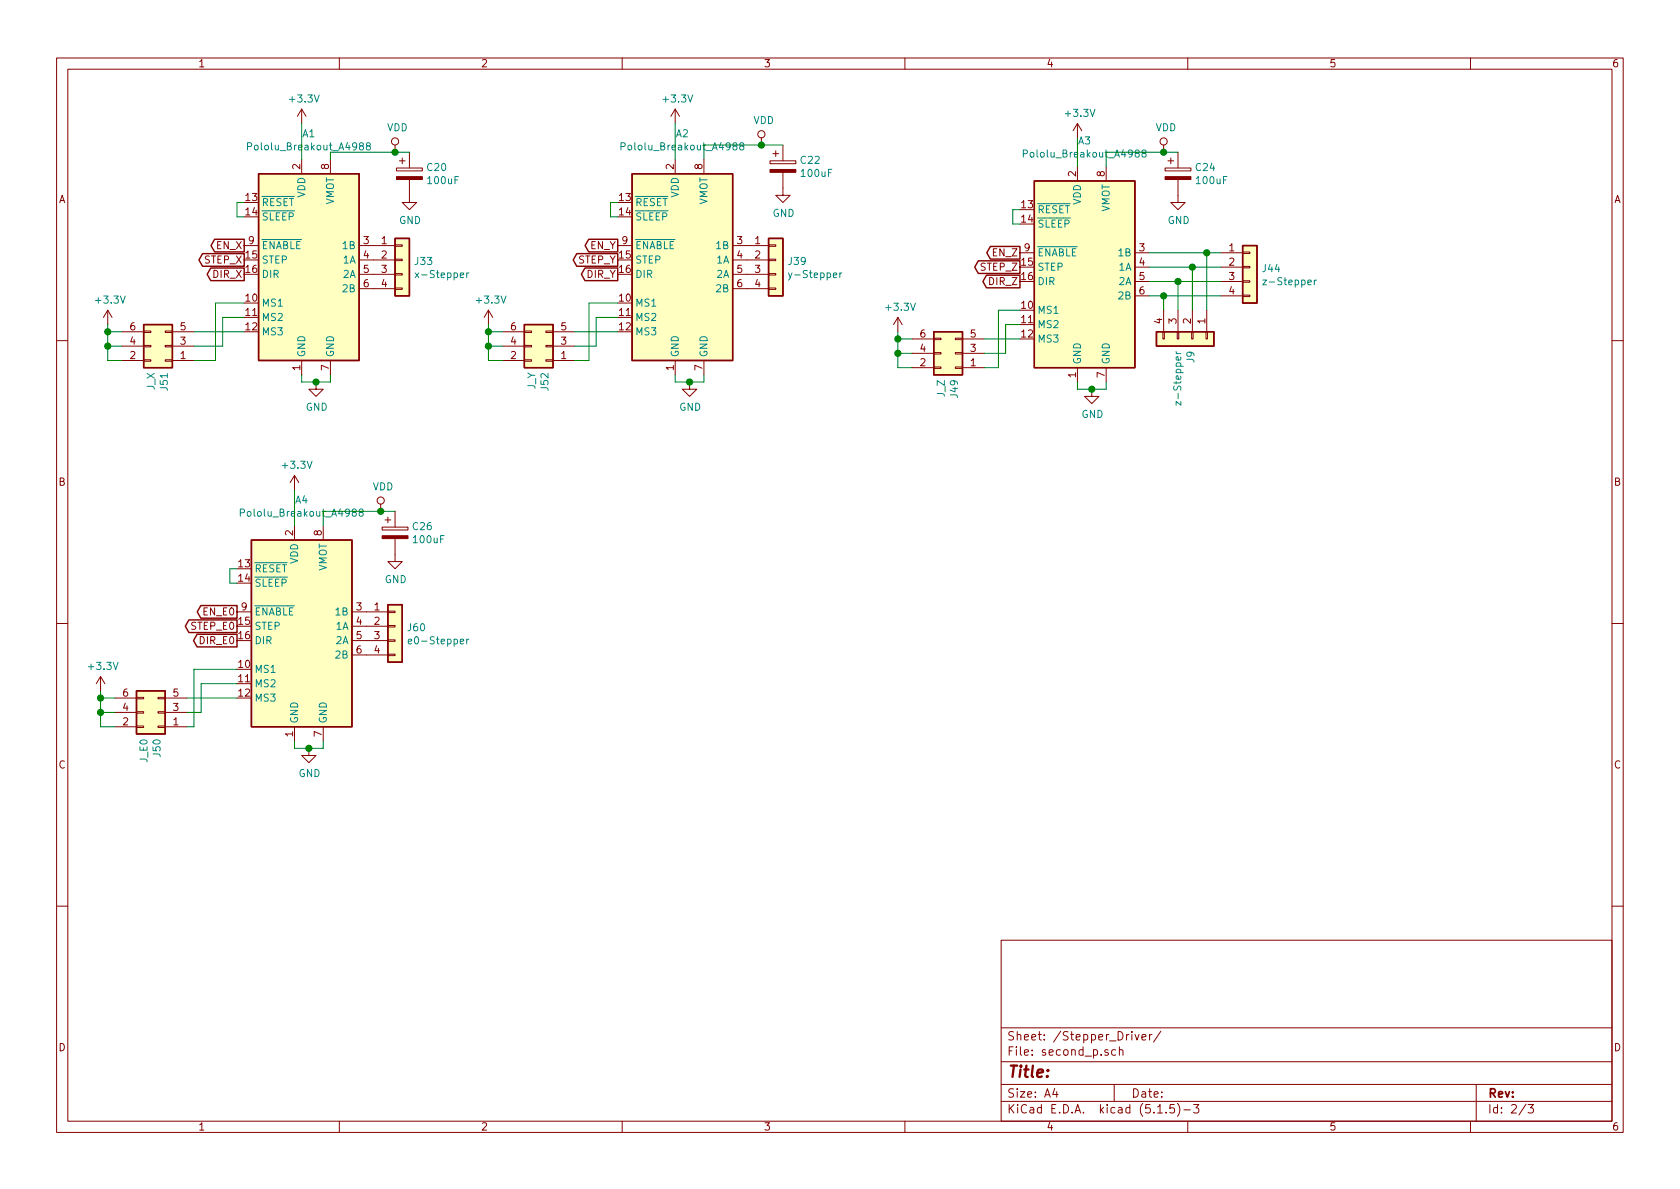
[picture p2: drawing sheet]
EESchema Schematic File Version 4
EELAYER 30 0
EELAYER END
$Descr A4 11693 8268
encoding utf-8
Sheet 2 3
Title ""
Date ""
Rev ""
Comp ""
Comment1 ""
Comment2 ""
Comment3 ""
Comment4 ""
$EndDescr
$Comp
L Device:CP C20
U 1 1
P 2850 1200
F 0 "C20" H 2965 1246 50  0000 L CNN
F 1 "100uF" H 2965 1155 50  0000 L CNN
F 2 "Capacitor_SMD:CP_Elec_6.3x7.7" H 2888 1050 50  0001 C CNN
F 3 "~" H 2850 1200 50  0001 C CNN
	1    2850 1200
	1    0    0    -1  
$EndComp
$Comp
L Connector_Generic:Conn_01x04 J33
U 1 1
P 2800 1800
F 0 "J33" H 2880 1792 50  0000 L CNN
F 1 "x-Stepper" H 2880 1701 50  0000 L CNN
F 2 "Connector_PinHeader_2.54mm:PinHeader_1x04_P2.54mm_Vertical" H 2800 1800 50  0001 C CNN
F 3 "~" H 2800 1800 50  0001 C CNN
	1    2800 1800
	1    0    0    -1  
$EndComp
$Comp
L Device:CP C22
U 1 1
P 5450 1150
F 0 "C22" H 5565 1196 50  0000 L CNN
F 1 "100uF" H 5565 1105 50  0000 L CNN
F 2 "Capacitor_SMD:CP_Elec_6.3x7.7" H 5488 1000 50  0001 C CNN
F 3 "~" H 5450 1150 50  0001 C CNN
	1    5450 1150
	1    0    0    -1  
$EndComp
$Comp
L Connector_Generic:Conn_01x04 J39
U 1 1
P 5400 1800
F 0 "J39" H 5480 1792 50  0000 L CNN
F 1 "y-Stepper" H 5480 1701 50  0000 L CNN
F 2 "Connector_PinHeader_2.54mm:PinHeader_1x04_P2.54mm_Vertical" H 5400 1800 50  0001 C CNN
F 3 "~" H 5400 1800 50  0001 C CNN
	1    5400 1800
	1    0    0    -1  
$EndComp
$Comp
L Device:CP C24
U 1 1
P 8200 1200
F 0 "C24" H 8315 1246 50  0000 L CNN
F 1 "100uF" H 8315 1155 50  0000 L CNN
F 2 "Capacitor_SMD:CP_Elec_6.3x7.7" H 8238 1050 50  0001 C CNN
F 3 "~" H 8200 1200 50  0001 C CNN
	1    8200 1200
	1    0    0    -1  
$EndComp
$Comp
L Connector_Generic:Conn_01x04 J44
U 1 1
P 8700 1850
F 0 "J44" H 8780 1842 50  0000 L CNN
F 1 "z-Stepper" H 8780 1751 50  0000 L CNN
F 2 "Connector_PinHeader_2.54mm:PinHeader_1x04_P2.54mm_Vertical" H 8700 1850 50  0001 C CNN
F 3 "~" H 8700 1850 50  0001 C CNN
	1    8700 1850
	1    0    0    -1  
$EndComp
$Comp
L Device:CP C26
U 1 1
P 2750 3700
F 0 "C26" H 2865 3746 50  0000 L CNN
F 1 "100uF" H 2865 3655 50  0000 L CNN
F 2 "Capacitor_SMD:CP_Elec_6.3x7.7" H 2788 3550 50  0001 C CNN
F 3 "~" H 2750 3700 50  0001 C CNN
	1    2750 3700
	1    0    0    -1  
$EndComp
Text GLabel 1700 1700 0    50   Output ~ 0
EN_X
Text GLabel 4300 1700 0    50   Output ~ 0
EN_Y
Text GLabel 7100 1750 0    50   Output ~ 0
EN_Z
Text GLabel 1650 4250 0    50   Output ~ 0
EN_E0
Text GLabel 1700 1800 0    50   Output ~ 0
STEP_X
Text GLabel 4300 1800 0    50   Output ~ 0
STEP_Y
Text GLabel 7100 1850 0    50   Output ~ 0
STEP_Z
Text GLabel 1700 1900 0    50   Output ~ 0
DIR_X
Text GLabel 4300 1900 0    50   Output ~ 0
DIR_Y
Text GLabel 7100 1950 0    50   Output ~ 0
DIR_Z
Text GLabel 1650 4450 0    50   Output ~ 0
DIR_E0
$Comp
L Connector_Generic:Conn_01x04 J60
U 1 1
P 2750 4350
F 0 "J60" H 2830 4342 50  0000 L CNN
F 1 "e0-Stepper" H 2830 4251 50  0000 L CNN
F 2 "Connector_PinHeader_2.54mm:PinHeader_1x04_P2.54mm_Vertical" H 2750 4350 50  0001 C CNN
F 3 "~" H 2750 4350 50  0001 C CNN
	1    2750 4350
	1    0    0    -1  
$EndComp
Text GLabel 1650 4350 0    50   Output ~ 0
STEP_E0
$Comp
L Connector_Generic:Conn_02x03_Odd_Even J49
U 1 1
P 6650 2450
F 0 "J49" V 6654 2630 50  0000 L CNN
F 1 "J_Z" V 6745 2630 50  0000 L CNN
F 2 "Connector_PinHeader_2.54mm:PinHeader_2x03_P2.54mm_Vertical" H 6650 2450 50  0001 C CNN
F 3 "~" H 6650 2450 50  0001 C CNN
	1    6650 2450
	-1   0    0    1   
$EndComp
$Comp
L Connector_Generic:Conn_02x03_Odd_Even J50
U 1 1
P 1100 4950
F 0 "J50" V 1104 5130 50  0000 L CNN
F 1 "J_E0" V 1195 5130 50  0000 L CNN
F 2 "Connector_PinHeader_2.54mm:PinHeader_2x03_P2.54mm_Vertical" H 1100 4950 50  0001 C CNN
F 3 "~" H 1100 4950 50  0001 C CNN
	1    1100 4950
	-1   0    0    1   
$EndComp
$Comp
L Connector_Generic:Conn_02x03_Odd_Even J51
U 1 1
P 1150 2400
F 0 "J51" V 1154 2580 50  0000 L CNN
F 1 "J_X" V 1245 2580 50  0000 L CNN
F 2 "Connector_PinHeader_2.54mm:PinHeader_2x03_P2.54mm_Vertical" H 1150 2400 50  0001 C CNN
F 3 "~" H 1150 2400 50  0001 C CNN
	1    1150 2400
	-1   0    0    1   
$EndComp
$Comp
L Connector_Generic:Conn_02x03_Odd_Even J52
U 1 1
P 3800 2400
F 0 "J52" V 3804 2580 50  0000 L CNN
F 1 "J_Y" V 3895 2580 50  0000 L CNN
F 2 "Connector_PinHeader_2.54mm:PinHeader_2x03_P2.54mm_Vertical" H 3800 2400 50  0001 C CNN
F 3 "~" H 3800 2400 50  0001 C CNN
	1    3800 2400
	-1   0    0    1   
$EndComp
$Comp
L Driver_Motor:Pololu_Breakout_A4988 A3
U 1 1
P 7500 1850
F 0 "A3" H 7550 2731 50  0000 C CNN
F 1 "Pololu_Breakout_A4988" H 7550 2640 50  0000 C CNN
F 2 "Module:Pololu_Breakout-16_15.2x20.3mm" H 7775 1100 50  0001 L CNN
F 3 "https://www.pololu.com/product/2980/pictures" H 7600 1550 50  0001 C CNN
	1    7500 1850
	1    0    0    -1  
$EndComp
Wire Wire Line
	7000 2250 7100 2250
Wire Wire Line
	7100 1450 7050 1450
Wire Wire Line
	7050 1450 7050 1550
Wire Wire Line
	7050 1550 7100 1550
Wire Wire Line
	8200 1050 8100 1050
Wire Wire Line
	7700 1050 7700 1150
$Comp
L power:GND #PWR0124
U 1 1
P 8200 1350
F 0 "#PWR0124" H 8200 1100 50  0001 C CNN
F 1 "GND" H 8205 1177 50  0000 C CNN
F 2 "" H 8200 1350 50  0001 C CNN
F 3 "" H 8200 1350 50  0001 C CNN
	1    8200 1350
	1    0    0    -1  
$EndComp
$Comp
L power:VDD #PWR0126
U 1 1
P 8100 1050
F 0 "#PWR0126" H 8100 900 50  0001 C CNN
F 1 "VDD" H 8117 1223 50  0000 C CNN
F 2 "" H 8100 1050 50  0001 C CNN
F 3 "" H 8100 1050 50  0001 C CNN
	1    8100 1050
	1    0    0    -1  
$EndComp
Connection ~ 8100 1050
Wire Wire Line
	8100 1050 7700 1050
$Comp
L power:+3.3V #PWR0131
U 1 1
P 7500 950
F 0 "#PWR0131" H 7500 800 50  0001 C CNN
F 1 "+3.3V" H 7515 1123 50  0000 C CNN
F 2 "" H 7500 950 50  0001 C CNN
F 3 "" H 7500 950 50  0001 C CNN
	1    7500 950 
	1    0    0    -1  
$EndComp
Wire Wire Line
	7500 950  7500 1150
$Comp
L power:GND #PWR0132
U 1 1
P 7600 2700
F 0 "#PWR0132" H 7600 2450 50  0001 C CNN
F 1 "GND" H 7605 2527 50  0000 C CNN
F 2 "" H 7600 2700 50  0001 C CNN
F 3 "" H 7600 2700 50  0001 C CNN
	1    7600 2700
	1    0    0    -1  
$EndComp
Wire Wire Line
	7500 2650 7500 2700
Wire Wire Line
	7500 2700 7600 2700
Wire Wire Line
	7600 2700 7700 2700
Wire Wire Line
	7700 2700 7700 2650
Connection ~ 7600 2700
$Comp
L power:+3.3V #PWR0133
U 1 1
P 6250 2300
F 0 "#PWR0133" H 6250 2150 50  0001 C CNN
F 1 "+3.3V" H 6265 2473 50  0000 C CNN
F 2 "" H 6250 2300 50  0001 C CNN
F 3 "" H 6250 2300 50  0001 C CNN
	1    6250 2300
	1    0    0    -1  
$EndComp
Wire Wire Line
	6250 2300 6250 2350
Wire Wire Line
	6250 2550 6350 2550
Wire Wire Line
	6350 2450 6250 2450
Connection ~ 6250 2450
Wire Wire Line
	6250 2450 6250 2550
Wire Wire Line
	6250 2350 6350 2350
Connection ~ 6250 2350
Wire Wire Line
	6250 2350 6250 2450
$Comp
L Driver_Motor:Pololu_Breakout_A4988 A1
U 1 1
P 2100 1800
F 0 "A1" H 2150 2681 50  0000 C CNN
F 1 "Pololu_Breakout_A4988" H 2150 2590 50  0000 C CNN
F 2 "Module:Pololu_Breakout-16_15.2x20.3mm" H 2375 1050 50  0001 L CNN
F 3 "https://www.pololu.com/product/2980/pictures" H 2200 1500 50  0001 C CNN
	1    2100 1800
	1    0    0    -1  
$EndComp
Wire Wire Line
	1700 1400 1650 1400
Wire Wire Line
	1650 1400 1650 1500
Wire Wire Line
	1650 1500 1700 1500
$Comp
L power:GND #PWR0134
U 1 1
P 2200 2650
F 0 "#PWR0134" H 2200 2400 50  0001 C CNN
F 1 "GND" H 2205 2477 50  0000 C CNN
F 2 "" H 2200 2650 50  0001 C CNN
F 3 "" H 2200 2650 50  0001 C CNN
	1    2200 2650
	1    0    0    -1  
$EndComp
Wire Wire Line
	2100 2600 2100 2650
Wire Wire Line
	2100 2650 2200 2650
Wire Wire Line
	2200 2650 2300 2650
Wire Wire Line
	2300 2650 2300 2600
Connection ~ 2200 2650
$Comp
L power:GND #PWR0135
U 1 1
P 2850 1350
F 0 "#PWR0135" H 2850 1100 50  0001 C CNN
F 1 "GND" H 2855 1177 50  0000 C CNN
F 2 "" H 2850 1350 50  0001 C CNN
F 3 "" H 2850 1350 50  0001 C CNN
	1    2850 1350
	1    0    0    -1  
$EndComp
$Comp
L power:VDD #PWR0136
U 1 1
P 2750 1050
F 0 "#PWR0136" H 2750 900 50  0001 C CNN
F 1 "VDD" H 2767 1223 50  0000 C CNN
F 2 "" H 2750 1050 50  0001 C CNN
F 3 "" H 2750 1050 50  0001 C CNN
	1    2750 1050
	1    0    0    -1  
$EndComp
Wire Wire Line
	2300 1100 2300 1050
Wire Wire Line
	2300 1050 2750 1050
Connection ~ 2750 1050
Wire Wire Line
	2750 1050 2850 1050
Wire Wire Line
	1700 2200 1550 2200
$Comp
L power:+3.3V #PWR0137
U 1 1
P 750 2250
F 0 "#PWR0137" H 750 2100 50  0001 C CNN
F 1 "+3.3V" H 765 2423 50  0000 C CNN
F 2 "" H 750 2250 50  0001 C CNN
F 3 "" H 750 2250 50  0001 C CNN
	1    750  2250
	1    0    0    -1  
$EndComp
Wire Wire Line
	750  2250 750  2300
Wire Wire Line
	750  2500 850  2500
Wire Wire Line
	850  2400 750  2400
Connection ~ 750  2400
Wire Wire Line
	750  2400 750  2500
Wire Wire Line
	750  2300 850  2300
Connection ~ 750  2300
Wire Wire Line
	750  2300 750  2400
$Comp
L Driver_Motor:Pololu_Breakout_A4988 A2
U 1 1
P 4700 1800
F 0 "A2" H 4750 2681 50  0000 C CNN
F 1 "Pololu_Breakout_A4988" H 4750 2590 50  0000 C CNN
F 2 "Module:Pololu_Breakout-16_15.2x20.3mm" H 4975 1050 50  0001 L CNN
F 3 "https://www.pololu.com/product/2980/pictures" H 4800 1500 50  0001 C CNN
	1    4700 1800
	1    0    0    -1  
$EndComp
$Comp
L power:+3.3V #PWR0138
U 1 1
P 2100 850
F 0 "#PWR0138" H 2100 700 50  0001 C CNN
F 1 "+3.3V" H 2115 1023 50  0000 C CNN
F 2 "" H 2100 850 50  0001 C CNN
F 3 "" H 2100 850 50  0001 C CNN
	1    2100 850 
	1    0    0    -1  
$EndComp
Wire Wire Line
	2100 850  2100 1100
$Comp
L power:+3.3V #PWR0139
U 1 1
P 4700 850
F 0 "#PWR0139" H 4700 700 50  0001 C CNN
F 1 "+3.3V" H 4715 1023 50  0000 C CNN
F 2 "" H 4700 850 50  0001 C CNN
F 3 "" H 4700 850 50  0001 C CNN
	1    4700 850 
	1    0    0    -1  
$EndComp
Wire Wire Line
	4700 850  4700 1100
$Comp
L power:GND #PWR0140
U 1 1
P 5450 1300
F 0 "#PWR0140" H 5450 1050 50  0001 C CNN
F 1 "GND" H 5455 1127 50  0000 C CNN
F 2 "" H 5450 1300 50  0001 C CNN
F 3 "" H 5450 1300 50  0001 C CNN
	1    5450 1300
	1    0    0    -1  
$EndComp
$Comp
L power:GND #PWR0141
U 1 1
P 4800 2650
F 0 "#PWR0141" H 4800 2400 50  0001 C CNN
F 1 "GND" H 4805 2477 50  0000 C CNN
F 2 "" H 4800 2650 50  0001 C CNN
F 3 "" H 4800 2650 50  0001 C CNN
	1    4800 2650
	1    0    0    -1  
$EndComp
$Comp
L power:VDD #PWR0142
U 1 1
P 5300 1000
F 0 "#PWR0142" H 5300 850 50  0001 C CNN
F 1 "VDD" H 5317 1173 50  0000 C CNN
F 2 "" H 5300 1000 50  0001 C CNN
F 3 "" H 5300 1000 50  0001 C CNN
	1    5300 1000
	1    0    0    -1  
$EndComp
Wire Wire Line
	5450 1000 5300 1000
Wire Wire Line
	4900 1000 4900 1100
Connection ~ 5300 1000
Wire Wire Line
	5300 1000 4900 1000
Wire Wire Line
	4700 2600 4700 2650
Wire Wire Line
	4700 2650 4800 2650
Wire Wire Line
	4900 2600 4900 2650
Wire Wire Line
	4900 2650 4800 2650
Connection ~ 4800 2650
Wire Wire Line
	4150 2200 4300 2200
Wire Wire Line
	4300 1500 4250 1500
Wire Wire Line
	4250 1500 4250 1400
Wire Wire Line
	4250 1400 4300 1400
$Comp
L power:+3.3V #PWR0143
U 1 1
P 3400 2250
F 0 "#PWR0143" H 3400 2100 50  0001 C CNN
F 1 "+3.3V" H 3415 2423 50  0000 C CNN
F 2 "" H 3400 2250 50  0001 C CNN
F 3 "" H 3400 2250 50  0001 C CNN
	1    3400 2250
	1    0    0    -1  
$EndComp
Wire Wire Line
	3400 2250 3400 2300
Wire Wire Line
	3400 2500 3500 2500
Wire Wire Line
	3500 2400 3400 2400
Connection ~ 3400 2400
Wire Wire Line
	3400 2400 3400 2500
Wire Wire Line
	3400 2300 3500 2300
Connection ~ 3400 2300
Wire Wire Line
	3400 2300 3400 2400
$Comp
L Driver_Motor:Pololu_Breakout_A4988 A4
U 1 1
P 2050 4350
F 0 "A4" H 2100 5231 50  0000 C CNN
F 1 "Pololu_Breakout_A4988" H 2100 5140 50  0000 C CNN
F 2 "Module:Pololu_Breakout-16_15.2x20.3mm" H 2325 3600 50  0001 L CNN
F 3 "https://www.pololu.com/product/2980/pictures" H 2150 4050 50  0001 C CNN
	1    2050 4350
	1    0    0    -1  
$EndComp
$Comp
L Connector_Generic:Conn_01x04 J9
U 1 1
P 8300 2350
F 0 "J9" H 8380 2342 50  0000 L CNN
F 1 "z-Stepper" H 8380 2251 50  0000 L CNN
F 2 "Connector_PinHeader_2.54mm:PinHeader_1x04_P2.54mm_Vertical" H 8300 2350 50  0001 C CNN
F 3 "~" H 8300 2350 50  0001 C CNN
	1    8300 2350
	0    1    1    0   
$EndComp
Wire Wire Line
	8000 1750 8400 1750
Wire Wire Line
	8500 1850 8300 1850
Wire Wire Line
	8000 1950 8200 1950
Wire Wire Line
	8500 2050 8100 2050
Wire Wire Line
	8100 2150 8100 2050
Connection ~ 8100 2050
Wire Wire Line
	8100 2050 8000 2050
Wire Wire Line
	8200 1950 8200 2150
Connection ~ 8200 1950
Wire Wire Line
	8200 1950 8500 1950
Wire Wire Line
	8300 2150 8300 1850
Connection ~ 8300 1850
Wire Wire Line
	8300 1850 8000 1850
Wire Wire Line
	8400 2150 8400 1750
Connection ~ 8400 1750
Wire Wire Line
	8400 1750 8500 1750
Wire Wire Line
	1650 3950 1600 3950
Wire Wire Line
	1600 3950 1600 4050
Wire Wire Line
	1600 4050 1650 4050
$Comp
L power:GND #PWR0144
U 1 1
P 2150 5200
F 0 "#PWR0144" H 2150 4950 50  0001 C CNN
F 1 "GND" H 2155 5027 50  0000 C CNN
F 2 "" H 2150 5200 50  0001 C CNN
F 3 "" H 2150 5200 50  0001 C CNN
	1    2150 5200
	1    0    0    -1  
$EndComp
Wire Wire Line
	2050 5150 2050 5200
Wire Wire Line
	2050 5200 2150 5200
Wire Wire Line
	2150 5200 2250 5200
Wire Wire Line
	2250 5200 2250 5150
Connection ~ 2150 5200
Wire Wire Line
	1650 4750 1400 4750
$Comp
L power:+3.3V #PWR0145
U 1 1
P 700 4800
F 0 "#PWR0145" H 700 4650 50  0001 C CNN
F 1 "+3.3V" H 715 4973 50  0000 C CNN
F 2 "" H 700 4800 50  0001 C CNN
F 3 "" H 700 4800 50  0001 C CNN
	1    700  4800
	1    0    0    -1  
$EndComp
Wire Wire Line
	700  4800 700  4850
Wire Wire Line
	700  5050 800  5050
Wire Wire Line
	800  4950 700  4950
Connection ~ 700  4950
Wire Wire Line
	700  4950 700  5050
Wire Wire Line
	700  4850 800  4850
Connection ~ 700  4850
Wire Wire Line
	700  4850 700  4950
$Comp
L power:GND #PWR0146
U 1 1
P 2750 3850
F 0 "#PWR0146" H 2750 3600 50  0001 C CNN
F 1 "GND" H 2755 3677 50  0000 C CNN
F 2 "" H 2750 3850 50  0001 C CNN
F 3 "" H 2750 3850 50  0001 C CNN
	1    2750 3850
	1    0    0    -1  
$EndComp
$Comp
L power:VDD #PWR0147
U 1 1
P 2650 3550
F 0 "#PWR0147" H 2650 3400 50  0001 C CNN
F 1 "VDD" H 2667 3723 50  0000 C CNN
F 2 "" H 2650 3550 50  0001 C CNN
F 3 "" H 2650 3550 50  0001 C CNN
	1    2650 3550
	1    0    0    -1  
$EndComp
$Comp
L power:+3.3V #PWR0148
U 1 1
P 2050 3400
F 0 "#PWR0148" H 2050 3250 50  0001 C CNN
F 1 "+3.3V" H 2065 3573 50  0000 C CNN
F 2 "" H 2050 3400 50  0001 C CNN
F 3 "" H 2050 3400 50  0001 C CNN
	1    2050 3400
	1    0    0    -1  
$EndComp
Wire Wire Line
	2050 3400 2050 3650
Wire Wire Line
	2750 3550 2650 3550
Wire Wire Line
	2250 3550 2250 3650
Connection ~ 2650 3550
Wire Wire Line
	2650 3550 2250 3550
Wire Wire Line
	1350 2300 1700 2300
Wire Wire Line
	1550 2200 1550 2400
Wire Wire Line
	1550 2400 1350 2400
Wire Wire Line
	1500 2100 1500 2500
Wire Wire Line
	1500 2500 1350 2500
Wire Wire Line
	1500 2100 1700 2100
Wire Wire Line
	4000 2300 4300 2300
Wire Wire Line
	4150 2200 4150 2400
Wire Wire Line
	4150 2400 4000 2400
Wire Wire Line
	4100 2100 4100 2500
Wire Wire Line
	4100 2500 4000 2500
Wire Wire Line
	4100 2100 4300 2100
Wire Wire Line
	6850 2350 7100 2350
Wire Wire Line
	7000 2250 7000 2450
Wire Wire Line
	7000 2450 6850 2450
Wire Wire Line
	6950 2150 6950 2550
Wire Wire Line
	6950 2550 6850 2550
Wire Wire Line
	6950 2150 7100 2150
Wire Wire Line
	1300 4850 1650 4850
Wire Wire Line
	1400 4750 1400 4950
Wire Wire Line
	1400 4950 1300 4950
Wire Wire Line
	1350 4650 1350 5050
Wire Wire Line
	1350 5050 1300 5050
Wire Wire Line
	1350 4650 1650 4650
$EndSCHEMATC
